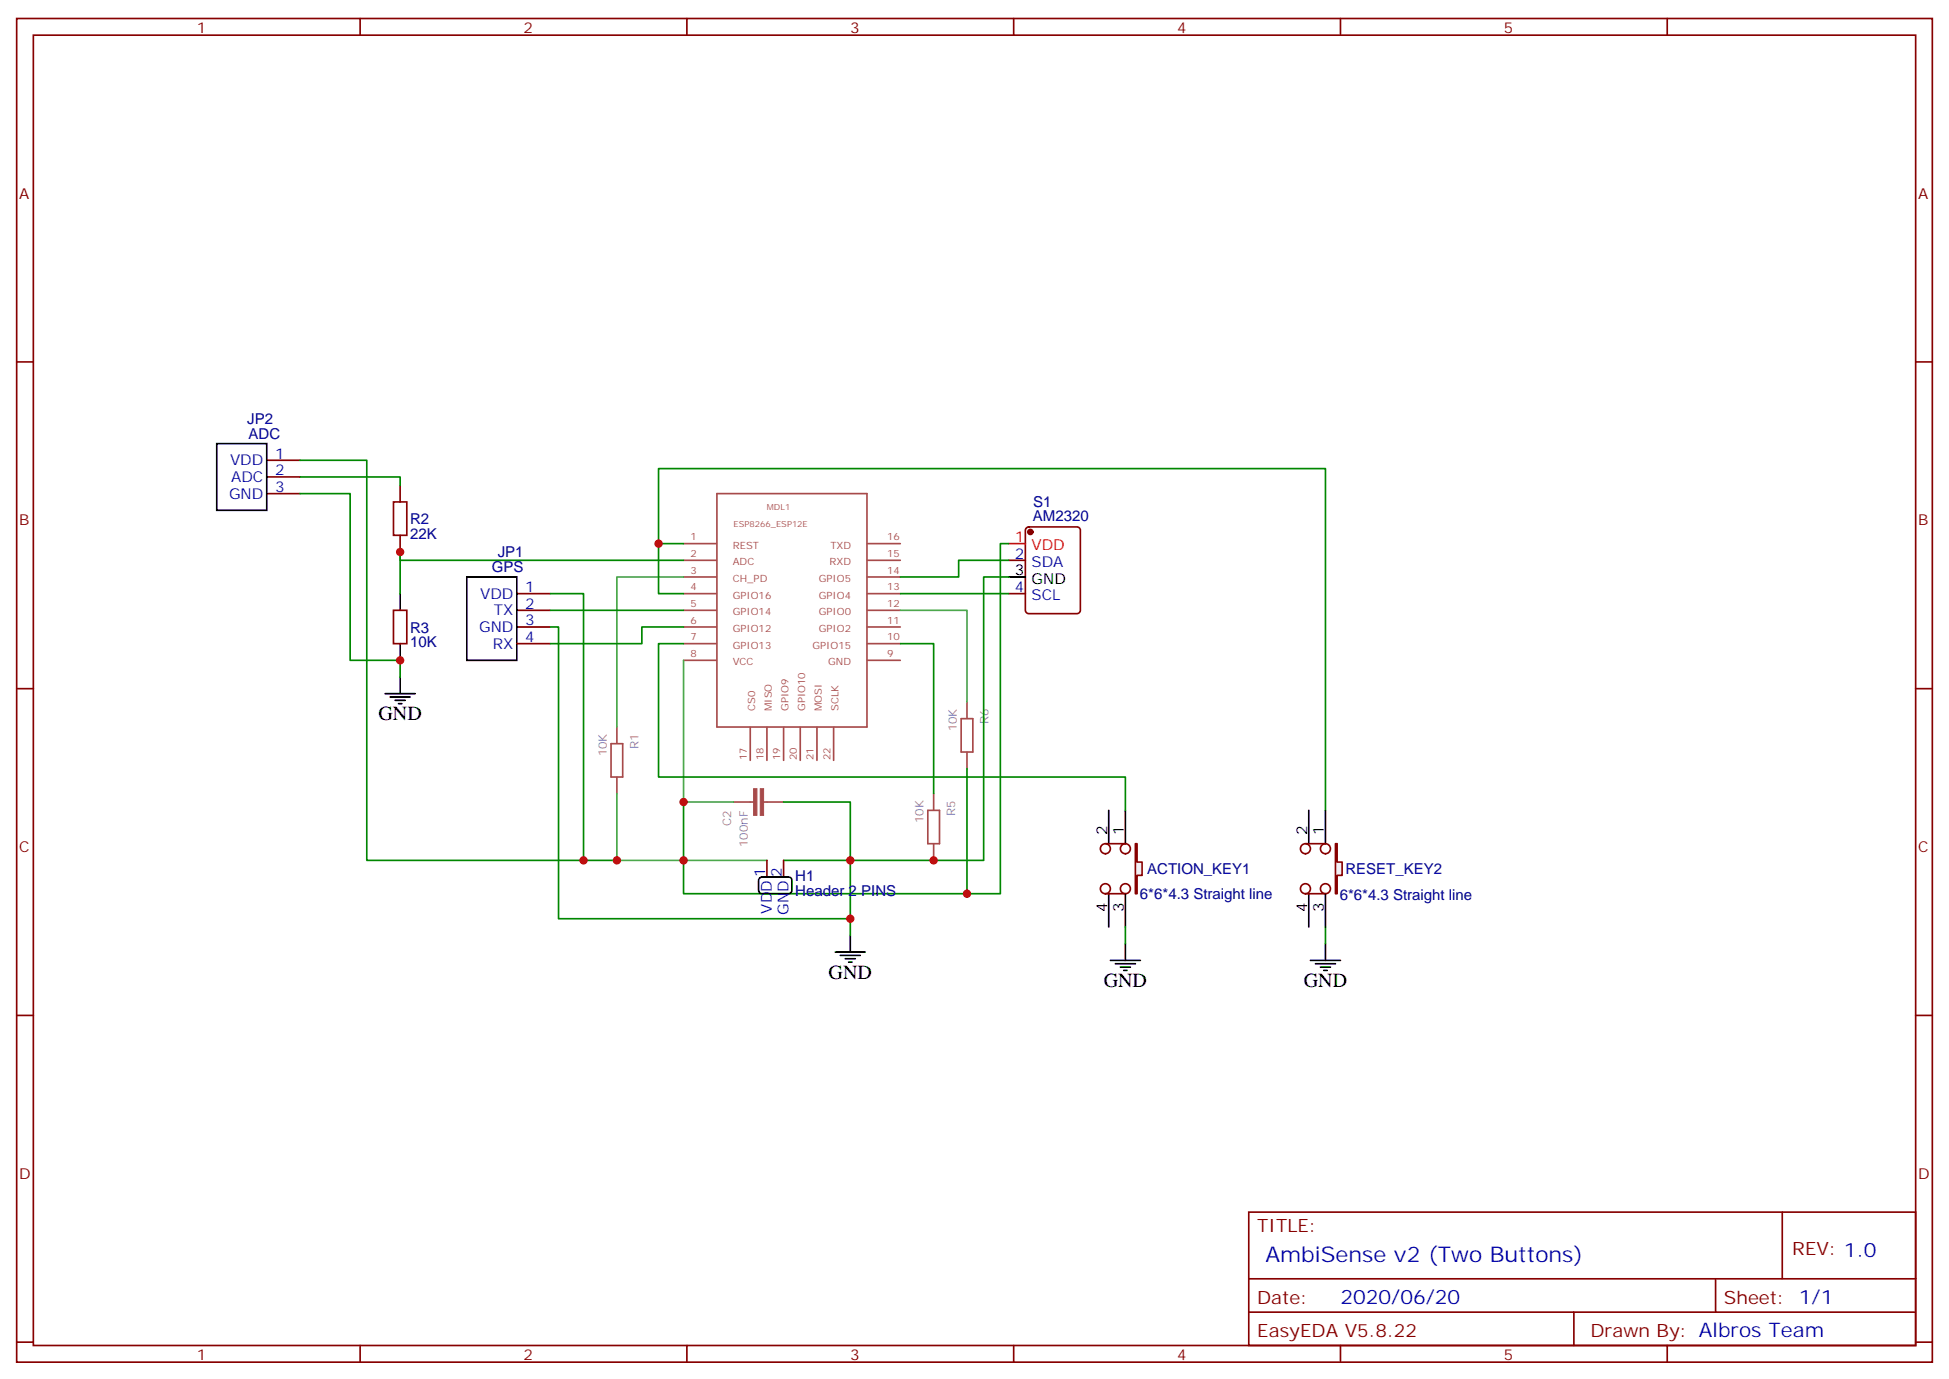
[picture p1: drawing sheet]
<svg xmlns="http://www.w3.org/2000/svg" width="412mm" height="292mm" viewBox="0 0 412 292" stroke-linecap="round" stroke-linejoin="round" font-family="sans-serif">
<g fill="none" stroke="#870000" stroke-width=".35">
<path d="M3.5 3.9h405.4v284.4h-405.4zM7.1 7.4h398.2v277.3h-398.2zM76.2 3.9v3.5M145.3 3.9v3.5M214.5 3.9v3.5M283.6 3.9v3.5M352.8 3.9v3.5M3.5 76.6h3.6M405.3 76.6h3.6M213.4 118.6h3.6M217.2 111.7l.5-.2h10.2a.71 .71 0 0 1 .7 .7v17a.76 .76 0 0 1-.7 .7h-10.2a.76 .76 0 0 1-.7-.7v-17zM213.4 125.6h3.6"/>
<path d="M3.5 145.7h3.6M405.3 145.7h3.6M3.5 214.9h3.6M405.3 214.9h3.6M264.2 256.5h141.1v28.2h-141.1zM377.1 256.5v14.1M264.2 270.6h141.1M264.2 277.7h141.1M333 277.7v7M363 270.6v7.1M3.5 284h3.6M76.2 284.7v3.6"/>
<path d="M145.3 284.7v3.6M214.5 284.7v3.6M283.6 284.7v3.6M352.8 284.7v3.6M405.3 284h3.6"/>
</g>
<g fill="none" stroke="#a64a4a" stroke-width=".35">
<path d="M144.6 118.6h7M144.6 115h7M151.7 104.5h31.7v49.3h-31.7zM183.6 118.6h6.9M183.6 115h6.9M144.6 139.7h7M144.6 136.2h7M144.6 132.7h7M144.6 129.2h7M144.6 125.6h7M144.6 122.1h7M183.6 139.7h6.9"/>
<path d="M183.6 136.2h6.9M183.6 132.7h6.9M183.6 129.2h6.9M183.6 125.6h6.9M183.6 122.1h6.9M129.3 157.4h2.5v7h-2.5zM130.5 153.8v3.5M158.7 154v6.9M162.3 154v6.9M165.8 154v6.9M169.3 154v6.9M172.9 154v6.9"/>
<path d="M176.4 154v6.9M203.4 152.1h2.4v7h-2.4zM204.6 148.6v3.4M204.6 159.2v3.5M130.5 164.5v3.5M155.2 169.7h3.5M158.7 169.7h.8M161.6 169.7h.7M162.3 169.7h3.5M196.3 171.5h2.5v7h-2.5zM197.6 168v3.4M197.6 178.6v3.5"/>
</g>
<g fill="#a64a4a" stroke="#a64a4a" stroke-width=".21">
<path d="M159.5 166.9h.7v5.6h-.7z"/>
<path d="M160.9 166.9h.7v5.6h-.7z"/>
</g>
<path d="M144.6 122.1h-14.1v31.7M144.6 139.7v30h10.6M190.5 129.2h14.1v19.4M130.5 168v14.1h31.8" fill="none" stroke="#4aa64a" stroke-width=".35"/>
<path d="M213.4 118.6h-10.6v3.5h-12.3M213.4 115h-1.7v74.1h-7.1M190.5 136.2h7.1v31.8M190.5 125.6h22.9M213.4 122.1h-5.3v60h-28.2M165.8 169.7h14.1v12.4h-14.1M204.6 162.7v26.4h-60v-19.4" fill="none" stroke="#008700" stroke-width=".35"/>
<circle cx="218" cy="112.6" r=".53" fill="#870000" stroke="#870000" stroke-width=".35"/>
<path d="M213.4 115h3.6" fill="none" stroke="#f00" stroke-width=".35"/>
<path d="M213.4 122.1h3.6M234.6 171.5v7M238.1 171.5v7" fill="none" stroke="#000" stroke-width=".35"/>
<path d="M240.2 178.5h.4v3.9h1.1v2.8h-1.1v3.9h-.4z" fill="#f0f0f0" stroke="#870000" stroke-width=".35"/>
<g fill="none" stroke="#870000" stroke-width=".35">
<path d="M56.4 97.4h7.1M56.4 100.9h7.1M56.4 104.5h7.1M84.7 102.7v3.5M84.7 113.3v3.5M83.3 129.2h2.8v7h-2.8zM109.4 125.6h7M109.4 129.2h7M109.4 132.7h7M109.4 136.2h7M233.9 178.5h4.2M162.3 182.1v3.5"/>
<path d="M165.8 182.1v3.5M233.9 189.1a1.06 1.06 0 0 1-1-1.5 1.06 1.06 0 0 1 1.8-.2 1.06 1.06 0 0 1-.5 1.7h-.3h4.2a1.06 1.06 0 0 0 1-1.5 1.06 1.06 0 0 0-1.8-.2 1.06 1.06 0 0 0 .5 1.7h.3M233.9 180.7a1.06 1.06 0 0 1-1-1.5 1.06 1.06 0 0 1 1.8-.3 1.06 1.06 0 0 1-.5 1.7l-.3 .1M238.1 180.7a1.06 1.06 0 0 1-.9-1.5 1.06 1.06 0 0 1 1.7-.3 1.06 1.06 0 0 1-.4 1.7l-.4 .1"/>
</g>
<g fill="none" stroke="#000" stroke-width=".35">
<path d="M45.9 93.9h10.5v14.1h-10.5zM84.7 125.6v3.6M84.7 136.2v3.5M98.8 122.1h10.6v17.6h-10.6zM81.5 146.8h6.3M82.5 147.5h4.3M83.6 148.2h2.1M84.3 148.9h.7M84.7 143.3v3.5M276.9 171.5v7M280.5 171.5v7M160.7 185.8l.5-.2h5.7a.71 .71 0 0 1 .7 .7v2.1a.76 .76 0 0 1-.7 .7h-5.7a.76 .76 0 0 1-.7-.7v-2.1z"/>
<path d="M179.9 197.9v3.6M234.6 189.1v7.1M238.1 189.1v7.1M238.1 199.7v3.5M280.5 199.7v3.5M176.7 201.5h6.4M177.8 202.2h4.2M178.9 202.9h2.1M179.6 203.6h.7M234.9 203.2h6.4M236 203.9h4.2M237.1 204.6h2.1"/>
<path d="M237.8 205.4h.7M277.3 203.2h6.3M278.3 203.9h4.3M279.4 204.6h2.1M280.1 205.4h.7"/>
</g>
<g fill="none" stroke="#008700" stroke-width=".35">
<path d="M63.5 97.4h14.1v84.7h45.9M63.5 100.9h21.2v1.8M63.5 104.5h10.6v35.2h10.6v3.6M139.3 115v-15.8h141.2v72.3M144.6 115h-5.3v10.6h5.3M144.6 118.6h-59.9v-1.8v8.8M116.4 125.6h7.1v56.5h7M116.4 132.7h1.8v61.7h61.7M116.4 129.2h28.2M144.6 132.7h-8.8v3.5h-19.4M144.6 136.2h-5.3v28.2h98.8v7.1M179.9 182.1v15.8"/>
<path d="M238.1 196.2v3.5M280.5 196.2v3.5"/>
</g>
<path d="M83.3 106.2h2.8v7.1h-2.8z" fill="none" stroke="#a10000" stroke-width=".35"/>
<path d="M282.6 178.5h.3v3.9h1.1v2.8h-1.1v3.9h-.3z" fill="#f0f0f0" stroke="#870000" stroke-width=".35"/>
<g fill="none" stroke="#870000" stroke-width=".35">
<path d="M276.2 178.5h4.3M276.2 189.1h4.3"/>
<circle cx="276.2" cy="179.6" r="1.06"/>
<circle cx="280.5" cy="179.6" r="1.06"/>
<circle cx="276.2" cy="188.1" r="1.06"/>
<circle cx="280.5" cy="188.1" r="1.06"/>
</g>
<path d="M276.9 189.1v7.1M280.5 189.1v7.1" fill="none" stroke="#000" stroke-width=".35"/>
<g fill="#c00">
<circle cx="84.7" cy="139.7" r=".88"/>
<circle cx="123.5" cy="182.1" r=".88"/>
<circle cx="130.5" cy="182.1" r=".88"/>
<circle cx="204.6" cy="189.1" r=".88"/>
<circle cx="179.9" cy="182.1" r=".88"/>
<circle cx="144.6" cy="169.7" r=".88"/>
<circle cx="144.6" cy="182.1" r=".88"/>
<circle cx="197.6" cy="182.1" r=".88"/>
<circle cx="139.3" cy="115" r=".88"/>
<circle cx="179.9" cy="194.4" r=".88"/>
<circle cx="84.7" cy="116.8" r=".88"/>
</g>
<text font-size="4.6" fill="#00f" x="267.8" y="267.1">AmbiSense v2 (Two Buttons)</text>
<g font-size="4.2">
<text x="80.1" y="152.4">GND</text>
<text x="175.3" y="207.1">GND</text>
<text x="233.5" y="208.9">GND</text>
<text x="275.9" y="208.9">GND</text>
</g>
<text font-size="4.2" fill="#00f" x="283.6" y="275.9">2020/06/20</text>
<g font-size="3.9" fill="#800">
<text x="266" y="260.7">TITLE:</text>
<text x="379.2" y="265.7">REV: 1.0</text>
<text x="266" y="275.9">Date:</text>
<text x="364.8" y="275.9">Sheet: 1/1</text>
<text x="266" y="283">EasyEDA V5.8.22</text>
<text x="336.5" y="283">Drawn By: Albros Team</text>
</g>
<g font-size="3.2" fill="#800">
<text x="41.6" y="6.9">1</text>
<text x="110.8" y="6.9">2</text>
<text x="179.9" y="6.9">3</text>
<text x="249.1" y="6.9">4</text>
<text x="318.2" y="6.9">5</text>
<text x="4.1" y="42">A</text>
<text x="405.9" y="42">A</text>
<text x="4.1" y="111.2">B</text>
<text x="405.9" y="111.2">B</text>
<text x="4.1" y="180.3">C</text>
<text x="405.9" y="180.3">C</text>
<text x="4.1" y="249.4">D</text>
<text x="405.9" y="249.4">D</text>
<text x="41.6" y="287.7">1</text>
<text x="110.8" y="287.7">2</text>
<text x="179.9" y="287.7">3</text>
<text x="249.1" y="287.7">4</text>
<text x="318.2" y="287.7">5</text>
</g>
<g font-size="3.2" fill="#000080">
<text x="52.3" y="89.8">JP2</text>
<text x="52.6" y="92.9">ADC</text>
<text x="218.6" y="107.2">S1</text>
<text x="86.8" y="111">R2</text>
<text x="218.6" y="110.2">AM2320</text>
<text x="86.8" y="114">22K</text>
<text x="105.3" y="117.9">JP1</text>
<text x="104.1" y="121">GPS</text>
<text x="86.8" y="137">10K</text>
<text x="86.8" y="133.9">R3</text>
<text x="242.8" y="185">ACTION_KEY1</text>
<text x="284.7" y="185">RESET_KEY2</text>
<text x="168.3" y="189.5">Header 2 PINS</text>
<text x="168.3" y="186.5">H1</text>
<text x="241.2" y="190.3">6*6*4.3 Straight line</text>
<text x="283.5" y="190.4">6*6*4.3 Straight line</text>
</g>
<g font-size="3.2" fill="#00f">
<text x="48.7" y="98.5">VDD</text>
<text x="48.9" y="102">ADC</text>
<text x="58.2" y="97">1</text>
<text x="58.2" y="100.6">2</text>
<text x="48.5" y="105.5">GND</text>
<text x="58.2" y="104.1">3</text>
<text x="214.8" y="118.2">2</text>
<text x="218.3" y="120">SDA</text>
<text x="111.1" y="125.3">1</text>
<text x="214.8" y="125.3">4</text>
<text x="101.6" y="126.7">VDD</text>
<text x="104.5" y="130.2">TX</text>
<text x="111.1" y="128.8">2</text>
<text x="218.3" y="127">SCL</text>
<text x="101.4" y="133.7">GND</text>
<text x="104.3" y="137.3">RX</text>
<text x="111.1" y="132.3">3</text>
<text x="111.1" y="135.9">4</text>
<text x="161.9" y="185.6" transform="rotate(-90 161.9 185.6)">1</text>
<text x="165.5" y="185.6" transform="rotate(-90 165.5 185.6)">2</text>
<text x="163.3" y="193.4" transform="rotate(-90 163.3 193.4)">VDD</text>
<text x="166.9" y="193.6" transform="rotate(-90 166.9 193.6)">GND</text>
</g>
<g font-size="3.2" fill="#f00">
<text x="214.8" y="114.7">1</text>
<text x="218.3" y="116.5">VDD</text>
</g>
<g font-size="3.2">
<text x="214.8" y="121.7">3</text>
<text x="218.3" y="123.5">GND</text>
<text x="234.2" y="176.8" transform="rotate(-90 234.2 176.8)">2</text>
<text x="237.8" y="176.8" transform="rotate(-90 237.8 176.8)">1</text>
<text x="276.6" y="176.8" transform="rotate(-90 276.6 176.8)">2</text>
<text x="280.1" y="176.8" transform="rotate(-90 280.1 176.8)">1</text>
<text x="234.2" y="192.9" transform="rotate(-90 234.2 192.9)">4</text>
<text x="237.8" y="192.9" transform="rotate(-90 237.8 192.9)">3</text>
<text x="276.6" y="192.9" transform="rotate(-90 276.6 192.9)">4</text>
<text x="280.1" y="192.9" transform="rotate(-90 280.1 192.9)">3</text>
</g>
<g font-size="2.5" fill="#838383">
<text x="202.5" y="154.8" transform="rotate(-90 202.5 154.8)">10K</text>
<text x="209.2" y="153.3" transform="rotate(-90 209.2 153.3)">R6</text>
<text x="128.4" y="160.1" transform="rotate(-90 128.4 160.1)">10K</text>
<text x="135.1" y="158.6" transform="rotate(-90 135.1 158.6)">R1</text>
<text x="202.1" y="172.7" transform="rotate(-90 202.1 172.7)">R5</text>
<text x="154.7" y="174.8" transform="rotate(-90 154.7 174.8)">C2</text>
<text x="158.2" y="179.2" transform="rotate(-90 158.2 179.2)">100nF</text>
<text x="195.4" y="174.2" transform="rotate(-90 195.4 174.2)">10K</text>
</g>
<g font-size="2.1" fill="#a54b4b">
<text x="146.1" y="114.3">1</text>
<text x="146.1" y="117.9">2</text>
<text x="155.1" y="116.1">REST</text>
<text x="155.1" y="119.6">ADC</text>
<text x="175.5" y="119.6">RXD</text>
<text x="175.7" y="116.1">TXD</text>
<text x="187.7" y="117.9">15</text>
<text x="187.7" y="114.3">16</text>
<text x="146.1" y="121.4">3</text>
<text x="146.1" y="124.9">4</text>
<text x="155.1" y="123.1">CH_PD</text>
<text x="173.3" y="123.1">GPIO5</text>
<text x="187.7" y="124.9">13</text>
<text x="187.7" y="121.4">14</text>
<text x="146.1" y="128.5">5</text>
<text x="146.1" y="132">6</text>
<text x="155.1" y="126.7">GPIO16</text>
<text x="155.1" y="130.2">GPIO14</text>
<text x="173.3" y="130.2">GPIO0</text>
<text x="173.3" y="126.7">GPIO4</text>
<text x="187.7" y="132">11</text>
<text x="187.7" y="128.5">12</text>
<text x="146.1" y="135.5">7</text>
<text x="155.1" y="133.7">GPIO12</text>
<text x="155.1" y="137.2">GPIO13</text>
<text x="171.9" y="137.2">GPIO15</text>
<text x="173.3" y="133.7">GPIO2</text>
<text x="187.7" y="135.5">10</text>
<text x="146.1" y="139">8</text>
<text x="155.1" y="140.8">VCC</text>
<text x="175.2" y="140.8">GND</text>
<text x="187.7" y="139">9</text>
<text x="159.8" y="150.5" transform="rotate(-90 159.8 150.5)">CS0</text>
<text x="163.3" y="150.5" transform="rotate(-90 163.3 150.5)">MISO</text>
<text x="166.8" y="150.5" transform="rotate(-90 166.8 150.5)">GPIO9</text>
<text x="170.4" y="150.5" transform="rotate(-90 170.4 150.5)">GPIO10</text>
<text x="173.9" y="150.5" transform="rotate(-90 173.9 150.5)">MOSI</text>
<text x="177.4" y="150.5" transform="rotate(-90 177.4 150.5)">SCLK</text>
<text x="158.1" y="160.8" transform="rotate(-90 158.1 160.8)">17</text>
<text x="161.6" y="160.8" transform="rotate(-90 161.6 160.8)">18</text>
<text x="165.1" y="160.8" transform="rotate(-90 165.1 160.8)">19</text>
<text x="168.6" y="160.8" transform="rotate(-90 168.6 160.8)">20</text>
<text x="172.2" y="160.8" transform="rotate(-90 172.2 160.8)">21</text>
<text x="175.7" y="160.8" transform="rotate(-90 175.7 160.8)">22</text>
</g>
<g font-size="1.8" fill="#a54b4b">
<text x="162.3" y="108">MDL1</text>
<text x="155.2" y="111.5">ESP8266_ESP12E</text>
</g>
</svg>
